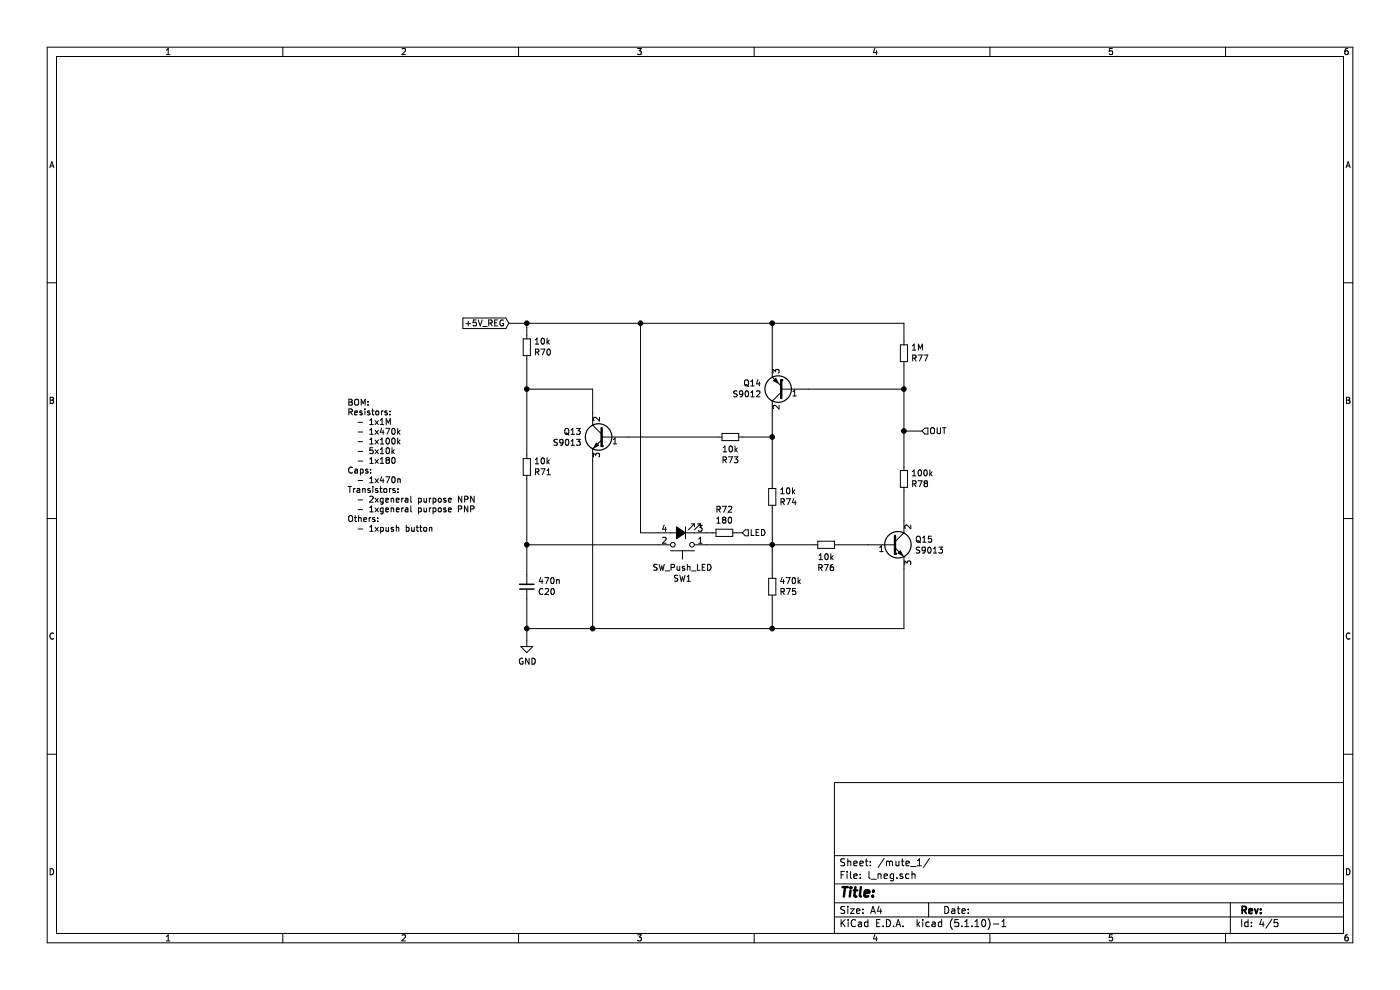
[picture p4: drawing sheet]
EESchema Schematic File Version 4
EELAYER 30 0
EELAYER END
$Descr A4 11693 8268
encoding utf-8
Sheet 4 5
Title ""
Date ""
Rev ""
Comp ""
Comment1 ""
Comment2 ""
Comment3 ""
Comment4 ""
$EndDescr
$Comp
L Device:R_Small R?
U 1 1
P 4400 3900
AR Path="/605C72FC/605CA6A1" Ref="R?"  Part="1" 
AR Path="/605ED2C3/605CA6A1" Ref="R?"  Part="1" 
AR Path="/606576F1/605CA6A1" Ref="R?"  Part="1" 
AR Path="/604C8E92/6067743B/605CA6A1" Ref="R?"  Part="1" 
AR Path="/604C8E92/6069EF2E/605CA6A1" Ref="R?"  Part="1" 
AR Path="/604C8E92/6087180E/605CA6A1" Ref="R?"  Part="1" 
AR Path="/60AC1B12/605CA6A1" Ref="R80"  Part="1" 
AR Path="/60AC1B1E/605CA6A1" Ref="R71"  Part="1" 
F 0 "R71" H 4459 3946 50  0000 L CNN
F 1 "10k" H 4459 3855 50  0000 L CNN
F 2 "" H 4400 3900 50  0001 C CNN
F 3 "~" H 4400 3900 50  0001 C CNN
	1    4400 3900
	1    0    0    1   
$EndComp
$Comp
L Device:C_Small C?
U 1 1
P 4400 4900
AR Path="/605C72FC/605D57B8" Ref="C?"  Part="1" 
AR Path="/605ED2C3/605D57B8" Ref="C?"  Part="1" 
AR Path="/606576F1/605D57B8" Ref="C?"  Part="1" 
AR Path="/604C8E92/6067743B/605D57B8" Ref="C?"  Part="1" 
AR Path="/604C8E92/6069EF2E/605D57B8" Ref="C?"  Part="1" 
AR Path="/604C8E92/6087180E/605D57B8" Ref="C?"  Part="1" 
AR Path="/60AC1B12/605D57B8" Ref="C21"  Part="1" 
AR Path="/60AC1B1E/605D57B8" Ref="C20"  Part="1" 
F 0 "C20" H 4492 4946 50  0000 L CNN
F 1 "470n" H 4492 4855 50  0000 L CNN
F 2 "" H 4400 4900 50  0001 C CNN
F 3 "~" H 4400 4900 50  0001 C CNN
	1    4400 4900
	1    0    0    1   
$EndComp
$Comp
L Switch:SW_Push_LED SW?
U 1 1
P 5700 4450
AR Path="/605C72FC/605D5FB7" Ref="SW?"  Part="1" 
AR Path="/605ED2C3/605D5FB7" Ref="SW?"  Part="1" 
AR Path="/606576F1/605D5FB7" Ref="SW?"  Part="1" 
AR Path="/604C8E92/6067743B/605D5FB7" Ref="SW?"  Part="1" 
AR Path="/604C8E92/6069EF2E/605D5FB7" Ref="SW?"  Part="1" 
AR Path="/604C8E92/6087180E/605D5FB7" Ref="SW?"  Part="1" 
AR Path="/60AC1B12/605D5FB7" Ref="SW2"  Part="1" 
AR Path="/60AC1B1E/605D5FB7" Ref="SW1"  Part="1" 
F 0 "SW1" H 5700 4835 50  0000 C CNN
F 1 "SW_Push_LED" H 5700 4744 50  0000 C CNN
F 2 "" H 5700 4750 50  0001 C CNN
F 3 "~" H 5700 4750 50  0001 C CNN
	1    5700 4450
	-1   0    0    1   
$EndComp
Wire Wire Line
	4400 3800 4400 3250
Wire Wire Line
	4400 3250 4950 3250
Wire Wire Line
	4950 3250 4950 3450
$Comp
L Device:R_Small R?
U 1 1
P 4400 2900
AR Path="/605C72FC/605D8BBC" Ref="R?"  Part="1" 
AR Path="/605ED2C3/605D8BBC" Ref="R?"  Part="1" 
AR Path="/606576F1/605D8BBC" Ref="R?"  Part="1" 
AR Path="/604C8E92/6067743B/605D8BBC" Ref="R?"  Part="1" 
AR Path="/604C8E92/6069EF2E/605D8BBC" Ref="R?"  Part="1" 
AR Path="/604C8E92/6087180E/605D8BBC" Ref="R?"  Part="1" 
AR Path="/60AC1B12/605D8BBC" Ref="R79"  Part="1" 
AR Path="/60AC1B1E/605D8BBC" Ref="R70"  Part="1" 
F 0 "R70" H 4459 2946 50  0000 L CNN
F 1 "10k" H 4459 2855 50  0000 L CNN
F 2 "" H 4400 2900 50  0001 C CNN
F 3 "~" H 4400 2900 50  0001 C CNN
	1    4400 2900
	1    0    0    1   
$EndComp
Wire Wire Line
	4400 3000 4400 3250
Connection ~ 4400 3250
$Comp
L power:GND #PWR?
U 1 1
P 4400 5350
AR Path="/605C72FC/605D9138" Ref="#PWR?"  Part="1" 
AR Path="/605ED2C3/605D9138" Ref="#PWR?"  Part="1" 
AR Path="/606576F1/605D9138" Ref="#PWR?"  Part="1" 
AR Path="/604C8E92/6067743B/605D9138" Ref="#PWR?"  Part="1" 
AR Path="/604C8E92/6069EF2E/605D9138" Ref="#PWR?"  Part="1" 
AR Path="/604C8E92/6087180E/605D9138" Ref="#PWR?"  Part="1" 
AR Path="/60AC1B12/605D9138" Ref="#PWR033"  Part="1" 
AR Path="/60AC1B1E/605D9138" Ref="#PWR032"  Part="1" 
F 0 "#PWR032" H 4400 5100 50  0001 C CNN
F 1 "GND" H 4405 5177 50  0000 C CNN
F 2 "" H 4400 5350 50  0001 C CNN
F 3 "" H 4400 5350 50  0001 C CNN
	1    4400 5350
	1    0    0    -1  
$EndComp
Wire Wire Line
	4400 4800 4400 4550
Wire Wire Line
	4400 4550 5500 4550
Wire Wire Line
	4400 4000 4400 4550
Connection ~ 4400 4550
$Comp
L Device:R_Small R?
U 1 1
P 6100 3650
AR Path="/605C72FC/605D988B" Ref="R?"  Part="1" 
AR Path="/605ED2C3/605D988B" Ref="R?"  Part="1" 
AR Path="/606576F1/605D988B" Ref="R?"  Part="1" 
AR Path="/604C8E92/6067743B/605D988B" Ref="R?"  Part="1" 
AR Path="/604C8E92/6069EF2E/605D988B" Ref="R?"  Part="1" 
AR Path="/604C8E92/6087180E/605D988B" Ref="R?"  Part="1" 
AR Path="/60AC1B12/605D988B" Ref="R82"  Part="1" 
AR Path="/60AC1B1E/605D988B" Ref="R73"  Part="1" 
F 0 "R73" V 5904 3650 50  0000 C CNN
F 1 "10k" V 5995 3650 50  0000 C CNN
F 2 "" H 6100 3650 50  0001 C CNN
F 3 "~" H 6100 3650 50  0001 C CNN
	1    6100 3650
	0    1    -1   0   
$EndComp
Wire Wire Line
	6000 3650 5250 3650
$Comp
L Device:R_Small R?
U 1 1
P 6450 4150
AR Path="/605C72FC/605DA2A0" Ref="R?"  Part="1" 
AR Path="/605ED2C3/605DA2A0" Ref="R?"  Part="1" 
AR Path="/606576F1/605DA2A0" Ref="R?"  Part="1" 
AR Path="/604C8E92/6067743B/605DA2A0" Ref="R?"  Part="1" 
AR Path="/604C8E92/6069EF2E/605DA2A0" Ref="R?"  Part="1" 
AR Path="/604C8E92/6087180E/605DA2A0" Ref="R?"  Part="1" 
AR Path="/60AC1B12/605DA2A0" Ref="R83"  Part="1" 
AR Path="/60AC1B1E/605DA2A0" Ref="R74"  Part="1" 
F 0 "R74" H 6391 4196 50  0000 R CNN
F 1 "10k" H 6391 4105 50  0000 R CNN
F 2 "" H 6450 4150 50  0001 C CNN
F 3 "~" H 6450 4150 50  0001 C CNN
	1    6450 4150
	-1   0    0    1   
$EndComp
Wire Wire Line
	6450 4050 6450 3650
Wire Wire Line
	6450 3650 6200 3650
Wire Wire Line
	6450 4250 6450 4550
Wire Wire Line
	6450 4550 5900 4550
$Comp
L Device:R_Small R?
U 1 1
P 6450 4900
AR Path="/605C72FC/605DAF7B" Ref="R?"  Part="1" 
AR Path="/605ED2C3/605DAF7B" Ref="R?"  Part="1" 
AR Path="/606576F1/605DAF7B" Ref="R?"  Part="1" 
AR Path="/604C8E92/6067743B/605DAF7B" Ref="R?"  Part="1" 
AR Path="/604C8E92/6069EF2E/605DAF7B" Ref="R?"  Part="1" 
AR Path="/604C8E92/6087180E/605DAF7B" Ref="R?"  Part="1" 
AR Path="/60AC1B12/605DAF7B" Ref="R84"  Part="1" 
AR Path="/60AC1B1E/605DAF7B" Ref="R75"  Part="1" 
F 0 "R75" H 6509 4946 50  0000 L CNN
F 1 "470k" H 6509 4855 50  0000 L CNN
F 2 "" H 6450 4900 50  0001 C CNN
F 3 "~" H 6450 4900 50  0001 C CNN
	1    6450 4900
	1    0    0    1   
$EndComp
Wire Wire Line
	6450 4800 6450 4550
Connection ~ 6450 4550
$Comp
L Device:R_Small R?
U 1 1
P 6900 4550
AR Path="/605C72FC/605DB9E1" Ref="R?"  Part="1" 
AR Path="/605ED2C3/605DB9E1" Ref="R?"  Part="1" 
AR Path="/606576F1/605DB9E1" Ref="R?"  Part="1" 
AR Path="/604C8E92/6067743B/605DB9E1" Ref="R?"  Part="1" 
AR Path="/604C8E92/6069EF2E/605DB9E1" Ref="R?"  Part="1" 
AR Path="/604C8E92/6087180E/605DB9E1" Ref="R?"  Part="1" 
AR Path="/60AC1B12/605DB9E1" Ref="R85"  Part="1" 
AR Path="/60AC1B1E/605DB9E1" Ref="R76"  Part="1" 
F 0 "R76" V 6704 4550 50  0000 C CNN
F 1 "10k" V 6795 4550 50  0000 C CNN
F 2 "" H 6900 4550 50  0001 C CNN
F 3 "~" H 6900 4550 50  0001 C CNN
	1    6900 4550
	0    1    -1   0   
$EndComp
Wire Wire Line
	6800 4550 6450 4550
Wire Wire Line
	7250 4550 7000 4550
Wire Wire Line
	7550 4750 7550 5250
Wire Wire Line
	7550 5250 6450 5250
Wire Wire Line
	4400 5250 4400 5000
Wire Wire Line
	6450 5000 6450 5250
Connection ~ 6450 5250
Wire Wire Line
	6450 5250 4950 5250
$Comp
L Device:R_Small R?
U 1 1
P 7550 4000
AR Path="/605C72FC/605DDA9F" Ref="R?"  Part="1" 
AR Path="/605ED2C3/605DDA9F" Ref="R?"  Part="1" 
AR Path="/606576F1/605DDA9F" Ref="R?"  Part="1" 
AR Path="/604C8E92/6067743B/605DDA9F" Ref="R?"  Part="1" 
AR Path="/604C8E92/6069EF2E/605DDA9F" Ref="R?"  Part="1" 
AR Path="/604C8E92/6087180E/605DDA9F" Ref="R?"  Part="1" 
AR Path="/60AC1B12/605DDA9F" Ref="R87"  Part="1" 
AR Path="/60AC1B1E/605DDA9F" Ref="R78"  Part="1" 
F 0 "R78" H 7491 4046 50  0000 R CNN
F 1 "100k" H 7491 3955 50  0000 R CNN
F 2 "" H 7550 4000 50  0001 C CNN
F 3 "~" H 7550 4000 50  0001 C CNN
	1    7550 4000
	-1   0    0    1   
$EndComp
Wire Wire Line
	7550 4100 7550 4350
Wire Wire Line
	6450 3450 6450 3650
Connection ~ 6450 3650
Wire Wire Line
	6750 3250 7550 3250
Wire Wire Line
	7550 3250 7550 3600
Wire Wire Line
	6450 2700 6450 3050
Wire Wire Line
	4400 2700 4400 2800
$Comp
L Device:R_Small R?
U 1 1
P 7550 2950
AR Path="/605C72FC/605DF842" Ref="R?"  Part="1" 
AR Path="/605ED2C3/605DF842" Ref="R?"  Part="1" 
AR Path="/606576F1/605DF842" Ref="R?"  Part="1" 
AR Path="/604C8E92/6067743B/605DF842" Ref="R?"  Part="1" 
AR Path="/604C8E92/6069EF2E/605DF842" Ref="R?"  Part="1" 
AR Path="/604C8E92/6087180E/605DF842" Ref="R?"  Part="1" 
AR Path="/60AC1B12/605DF842" Ref="R86"  Part="1" 
AR Path="/60AC1B1E/605DF842" Ref="R77"  Part="1" 
F 0 "R77" H 7491 2996 50  0000 R CNN
F 1 "1M" H 7491 2905 50  0000 R CNN
F 2 "" H 7550 2950 50  0001 C CNN
F 3 "~" H 7550 2950 50  0001 C CNN
	1    7550 2950
	-1   0    0    1   
$EndComp
Wire Wire Line
	7550 2700 7550 2850
Wire Wire Line
	7550 3050 7550 3250
Connection ~ 7550 3250
Wire Wire Line
	6450 2700 7550 2700
Connection ~ 6450 2700
Wire Wire Line
	4950 3850 4950 5250
Connection ~ 4950 5250
Wire Wire Line
	4950 5250 4400 5250
Connection ~ 7550 3600
Wire Wire Line
	7550 3600 7550 3900
$Comp
L Device:R_Small R?
U 1 1
P 6050 4450
AR Path="/605C72FC/605E2C4C" Ref="R?"  Part="1" 
AR Path="/605ED2C3/605E2C4C" Ref="R?"  Part="1" 
AR Path="/606576F1/605E2C4C" Ref="R?"  Part="1" 
AR Path="/604C8E92/6067743B/605E2C4C" Ref="R?"  Part="1" 
AR Path="/604C8E92/6069EF2E/605E2C4C" Ref="R?"  Part="1" 
AR Path="/604C8E92/6087180E/605E2C4C" Ref="R?"  Part="1" 
AR Path="/60AC1B12/605E2C4C" Ref="R81"  Part="1" 
AR Path="/60AC1B1E/605E2C4C" Ref="R72"  Part="1" 
F 0 "R72" V 5854 4450 50  0000 C CNN
F 1 "180" V 5945 4450 50  0000 C CNN
F 2 "" H 6050 4450 50  0001 C CNN
F 3 "~" H 6050 4450 50  0001 C CNN
	1    6050 4450
	0    -1   1    0   
$EndComp
Text HLabel 7700 3600 2    50   Input ~ 0
OUT
Wire Wire Line
	7700 3600 7550 3600
$Comp
L Device:Q_NPN_BCE Q?
U 1 1
P 5050 3650
AR Path="/605C72FC/60669235" Ref="Q?"  Part="1" 
AR Path="/605ED2C3/60669235" Ref="Q?"  Part="1" 
AR Path="/606576F1/60669235" Ref="Q?"  Part="1" 
AR Path="/604C8E92/6067743B/60669235" Ref="Q?"  Part="1" 
AR Path="/604C8E92/6069EF2E/60669235" Ref="Q?"  Part="1" 
AR Path="/604C8E92/6087180E/60669235" Ref="Q?"  Part="1" 
AR Path="/60AC1B12/60669235" Ref="Q16"  Part="1" 
AR Path="/60AC1B1E/60669235" Ref="Q13"  Part="1" 
F 0 "Q13" H 5241 3696 50  0000 L CNN
F 1 "S9013" H 5241 3605 50  0000 L CNN
F 2 "" H 5250 3750 50  0001 C CNN
F 3 "~" H 5050 3650 50  0001 C CNN
	1    5050 3650
	-1   0    0    -1  
$EndComp
Wire Wire Line
	4400 2700 5350 2700
$Comp
L Device:Q_PNP_BCE Q?
U 1 1
P 6550 3250
AR Path="/605C72FC/605DC332" Ref="Q?"  Part="1" 
AR Path="/605ED2C3/605DC332" Ref="Q?"  Part="1" 
AR Path="/606576F1/605DC332" Ref="Q?"  Part="1" 
AR Path="/604C8E92/6067743B/605DC332" Ref="Q?"  Part="1" 
AR Path="/604C8E92/6069EF2E/605DC332" Ref="Q?"  Part="1" 
AR Path="/604C8E92/6087180E/605DC332" Ref="Q?"  Part="1" 
AR Path="/60AC1B12/605DC332" Ref="Q17"  Part="1" 
AR Path="/60AC1B1E/605DC332" Ref="Q14"  Part="1" 
F 0 "Q14" H 6740 3204 50  0000 L CNN
F 1 "S9012" H 6740 3295 50  0000 L CNN
F 2 "" H 6750 3350 50  0001 C CNN
F 3 "~" H 6550 3250 50  0001 C CNN
	1    6550 3250
	-1   0    0    1   
$EndComp
$Comp
L Device:Q_NPN_BCE Q?
U 1 1
P 7450 4550
AR Path="/605C72FC/6066A306" Ref="Q?"  Part="1" 
AR Path="/605ED2C3/6066A306" Ref="Q?"  Part="1" 
AR Path="/606576F1/6066A306" Ref="Q?"  Part="1" 
AR Path="/604C8E92/6067743B/6066A306" Ref="Q?"  Part="1" 
AR Path="/604C8E92/6069EF2E/6066A306" Ref="Q?"  Part="1" 
AR Path="/604C8E92/6087180E/6066A306" Ref="Q?"  Part="1" 
AR Path="/60AC1B12/6066A306" Ref="Q18"  Part="1" 
AR Path="/60AC1B1E/6066A306" Ref="Q15"  Part="1" 
F 0 "Q15" H 7641 4596 50  0000 L CNN
F 1 "S9013" H 7641 4505 50  0000 L CNN
F 2 "" H 7650 4650 50  0001 C CNN
F 3 "~" H 7450 4550 50  0001 C CNN
	1    7450 4550
	1    0    0    -1  
$EndComp
Wire Wire Line
	5500 4450 5350 4450
Wire Wire Line
	5350 4450 5350 2700
Connection ~ 5350 2700
Wire Wire Line
	5350 2700 6450 2700
Wire Wire Line
	4250 2700 4400 2700
Connection ~ 4400 2700
Wire Wire Line
	4400 5350 4400 5250
Connection ~ 4400 5250
Text HLabel 6200 4450 2    50   Input ~ 0
LED
Wire Wire Line
	5900 4450 5950 4450
Wire Wire Line
	6150 4450 6200 4450
Text GLabel 4250 2700 0    50   Input ~ 0
+5V_REG
Text Notes 2900 4450 0    50   ~ 0
BOM:\nResistors:\n  - 1x1M\n  - 1x470k\n  - 1x100k\n  - 5x10k\n  - 1x180\nCaps:\n  - 1x470n\nTransistors:\n  - 2xgeneral purpose NPN\n  - 1xgeneral purpose PNP\nOthers:\n  - 1xpush button
$EndSCHEMATC
